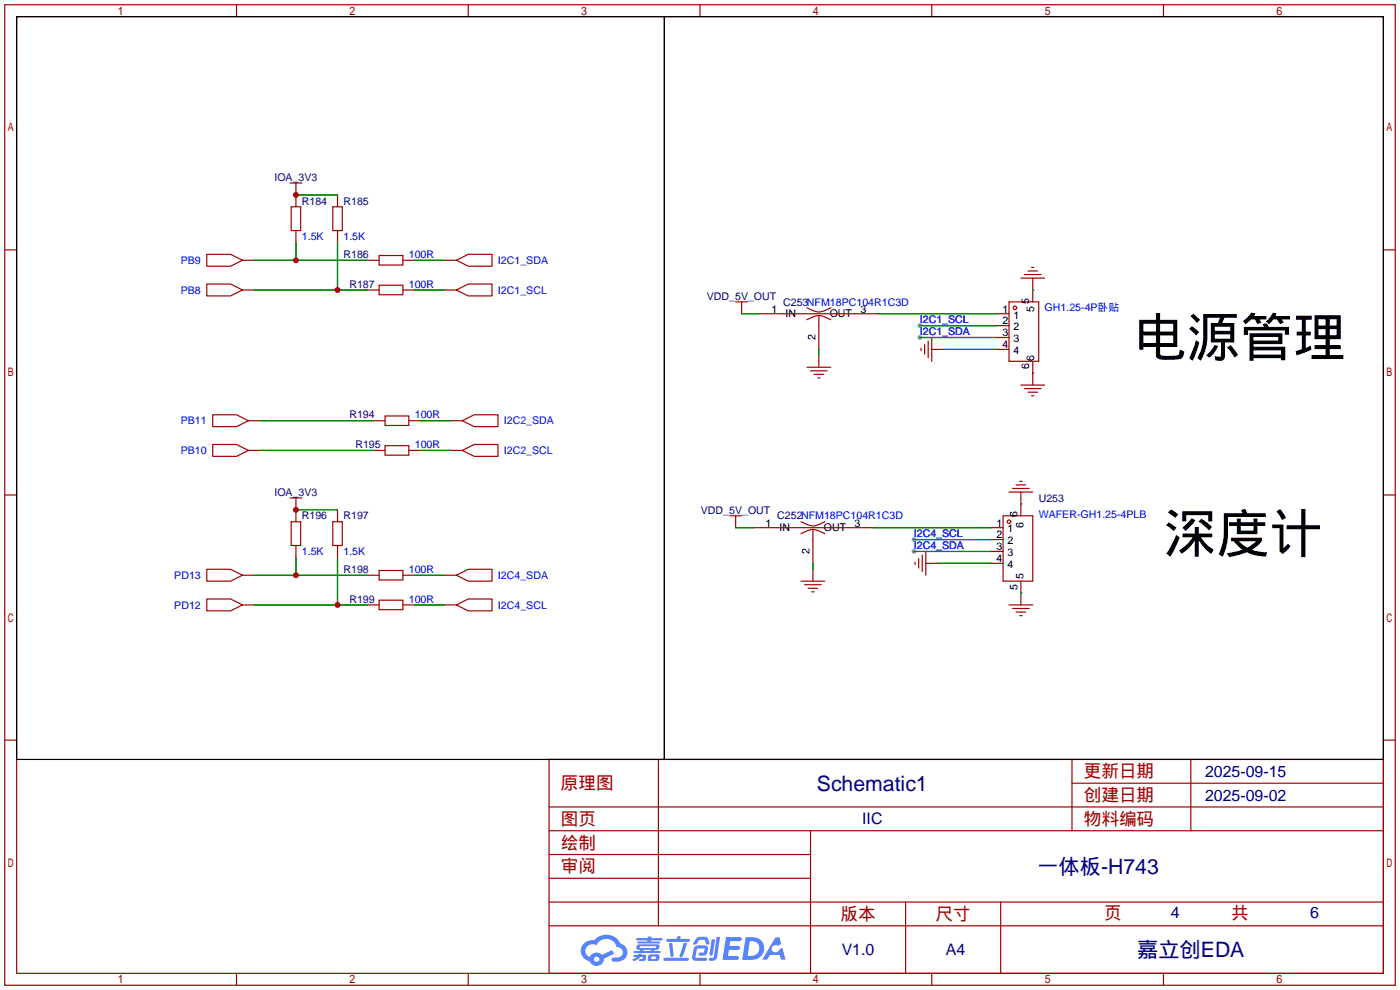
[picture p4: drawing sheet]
<svg xmlns="http://www.w3.org/2000/svg" width="299mm" height="212mm" viewBox="0 0 299 212" stroke-linecap="round" stroke-linejoin="round" font-family="sans-serif">
<g fill="#999">
<circle cx="195.3" cy="115.3" r=".51"/>
<circle cx="195.3" cy="117.9" r=".51"/>
<circle cx="196.6" cy="69.6" r=".51"/>
<circle cx="196.6" cy="72.1" r=".51"/>
</g>
<g fill="none" stroke="#a10000" stroke-width=".25">
<path d="M1 1h297.2v209.6h-297.2zM3.6 3.6h292.1v204.4h-292.1zM50.5 1v2.6M100.1 1v2.6M149.6 1v2.6M199.1 1v2.6M248.7 1v2.6M1 53.4h2.6M295.7 53.4h2.5M1 105.8h2.6M295.7 105.8h2.5M1 158.2h2.6"/>
<path d="M295.7 158.2h2.5M117.3 162.3h178.4v45.7h-178.4zM117.3 177.5h178.4M117.3 172.5h178.4M140.7 162.3v35.6M173.2 177.5v30.5M229.1 162.3v15.2M229.1 167.4h66.6M254.5 162.3v15.2M117.3 182.6h55.9M117.3 197.9h178.4M117.3 192.8h178.4"/>
<path d="M117.3 187.7h55.9M193.5 192.8v15.2M213.9 192.8v15.2M50.5 208v2.6M100.1 208v2.6M149.6 208v2.6M199.1 208v2.6M248.7 208v2.6"/>
</g>
<g fill="#5487ff">
<path d="M155.2 200.3h2.6a.48 .48 0 0 1 .7 .4 .48 .48 0 0 1-.6 .4h-1.8l-.2 1.1h1.9a.43 .43 0 0 1 .4 .4 .43 .43 0 0 1-.5 .4h-1.9l-.2 1.3h1.7a.45 .45 0 0 1 .5 .2 .45 .45 0 0 1-.1 .6h-3.3z"/>
<path d="M165.7 200.3h.9l.4 1.5-.8 .3a.84 .84 0 0 0-1.2 .3 .84 .84 0 0 0 .4 1.1 .84 .84 0 0 0 1.1-.4l.1-.2 .6-.3 .7 2.5h-1l-.2-1h-2.1l-.6 1h-1.1z"/>
<path d="M152.1 200.8h.7l-.5 3.1a.36 .36 0 0 1-.3 .3 .36 .36 0 0 1-.4-.3z"/>
<path d="M153.2 200.2h.7l-.6 4.3a1.13 1.13 0 0 1-1.8 .6l.2-.4h.7l.2-.2z"/>
<path d="M148.9 200.6l.6-.4h1a.77 .77 0 0 1 .9 .5l.3 1-.2 .2h-.5l-.3-.9-.2-.2-1 .1-.7 1-.6-.1-.1-.2z"/>
<path d="M148.4 202.4l.6-.3h1.7a.81 .81 0 0 1 .7 .5 .81 .81 0 0 1-.2 .8 .81 .81 0 0 1-.9 .8h-.7a.32 .32 0 0 1-.3-.3 .32 .32 0 0 1 .4-.3h.7l.2-.9-1.6 .1-.4 1.8 2.2 .1a.32 .32 0 0 1 .3 .4 .32 .32 0 0 1-.4 .2h-2.2l-.5-.3-.1-.5z"/>
<path d="M141.9 204.7h5a.33 .33 0 0 1 .3 .3 .33 .33 0 0 1-.3 .3h-4.9l-.2-.1z"/>
<path d="M146.1 201.5h.8l-.7 2a.98 .98 0 0 1-.7 1.1l-.3-.3z"/>
<path d="M143 201.6h.7l.3 2.5a.34 .34 0 0 1-.3 .4 .34 .34 0 0 1-.4-.3z"/>
<path d="M142.5 200.7h2.1l.3-.6h.6l-.1 .6h1.7a.32 .32 0 0 1 .4 .3 .32 .32 0 0 1-.4 .3h-4.5l-.2-.2z"/>
<path d="M135.5 204.1h.9l.1-.3h.6v.3h.8a.82 .82 0 0 1-.5 1.3h-.8v-.4l.7-.1 .1-.3a.68 .68 0 0 0-1 .4l-1.1 .4-.1-.4 .9-.5h-.7z"/>
<path d="M136 200.5h2.4l.1-.3h.7v.3h2.2l.2 .3-.2 .2h-2.3v.2h1.8l.2 .3-.2 .1h-4.5l-.1-.4h2l.1-.2h-2.3l-.1-.2z"/>
<path d="M159.4 200.3l-.8 4.9h1.7a2.5 2.5 0 0 0 3-2.5 2.5 2.5 0 0 0-3.1-2.4zM160.3 201.1a1.61 1.61 0 0 1 2 1.5 1.61 1.61 0 0 1-1.8 1.7h-.7z"/>
<path d="M136.2 202a.55 .55 0 0 0-.2 .8 .55 .55 0 0 0 .7 .2l.1 .3h-1.3v.3l5.4 .1 .3-.2-.2-.2h-1.2l.2-.3a.7 .7 0 0 0 .8-.3 .7 .7 0 0 0 0-.8l-4.2-.1zM136.8 202.3l3.3-.1 .1 .1-.2 .3h-3.2zM137.5 203h1.7l-.2 .3h-1.4z"/>
<path d="M138.6 204.2a1.05 1.05 0 0 0 0 1.2 2.91 2.91 0 0 0 2.2-.2 .98 .98 0 0 0 0-1.2h-1.6zM139.2 204.5l.9-.1 .1 .4-.2 .2-.8-.1z"/>
<path d="M124.9 201.6a2.23 2.23 0 0 0-.7 2.3 2.23 2.23 0 0 0 1.8 1.6 1.58 1.58 0 0 0 1.8 .9 1.58 1.58 0 0 0 1.3-1.5l2.2-1.1-.5-.7-2.1 1a1.65 1.65 0 0 0-2.7 .4 1.45 1.45 0 0 1-.8-1.9 1.45 1.45 0 0 1 2-.7l.3 .1a2.3 2.3 0 0 1 2.3-1.3 2.3 2.3 0 0 1 2 1.7 1.12 1.12 0 0 1 1.3 1 1.12 1.12 0 0 1-1.1 1.2h-.7a.45 .45 0 0 0-.6 .4 .45 .45 0 0 0 .5 .5 2.21 2.21 0 0 0 2.2-.5 2.21 2.21 0 0 0 .5-2.3 2.13 2.13 0 0 0-1.3-1.1 3.3 3.3 0 0 0-5.6-.7l-1.1 .1zM127 205a.57 .57 0 0 1 1.1 0 .57 .57 0 0 1-1.1 0z"/>
</g>
<g fill="none" stroke="#a10000" stroke-width=".25">
<path d="M62 39.1h2.5M63.2 39.1v5.1M44.2 54.4h5.1l2.5 1.2-2.5 1.3h-5.1zM51.8 55.6h2.6M62.2 44.2h2.1v5.1h-2.1zM63.2 49.3v2.5M71.1 44.2h2.1v5.1h-2.1zM72.1 41.7v2.5M72.1 49.3v2.5M78.5 55.6h2.5M81 54.6h5.1v2h-5.1zM86.1 55.6h2.5"/>
<path d="M95 55.6h2.5M97.5 55.6l2.6-1.2h5.1v2.5h-5.1zM218.2 59.4h5.1M218.9 58.7h3.6M219.7 57.9h2M220.5 57.2h.5M220.7 59.4v5.1M44.2 60.7h5.1l2.5 1.3-2.5 1.2h-5.1zM51.8 62h2.6M78.5 62h2.5M81 61h5.1v2h-5.1zM86.1 62h2.5"/>
<path d="M95 62h2.5M97.5 62l2.6-1.3h5.1v2.5h-5.1zM157.2 64.5h2.6M158.5 64.5v2.6M162.3 67.1h25.4M172.4 68.3l1.7-.7 .9-.2 .9 .2 1.6 .7M172.5 65.8l1.6 .7 .9 .2 .9-.2 1.7-.7M172.5 78.5h5M173.2 79.2h3.6M175 67.6v7.1M175 75.9v2.6M196.8 74.4v.5"/>
<path d="M197.6 73.7v2M198.4 72.9v3.6M199.1 74.7h2.6M199.1 72.1v5.1M213.1 74.7h2.5M213.1 67.1h2.5M213.1 69.6h2.5M213.1 72.1h2.5M215.6 64.5h6.4v12.7h-6.4zM220.7 77.2v5.1M45.5 88.6h5l2.6 1.3-2.6 1.3h-5zM45.5 95h5l2.6 1.3-2.6 1.2h-5z"/>
<path d="M53.1 89.9h2.5M53.1 96.3h2.5M79.8 89.9h2.5M79.8 96.3h2.5M82.3 88.9h5.1v2h-5.1zM82.3 95.2h5.1v2.1h-5.1zM87.4 89.9h2.5M87.4 96.3h2.5M96.3 89.9h2.5M96.3 96.3h2.5M98.8 89.9l2.5-1.3h5.1v2.6h-5.1zM98.8 96.3l2.5-1.3h5.1v2.5h-5.1z"/>
<path d="M174 80h2M174.8 80.8h.5M218.2 82.3h5.1M218.9 83.1h3.6M219.7 83.8h2M220.5 84.6h.5M62 106.4h2.5M62.2 111.5h2.1v5.1h-2.1zM63.2 106.4v5.1M63.2 116.6v2.5M71.1 111.5h2.1v5.1h-2.1zM72.1 109v2.5"/>
<path d="M72.1 116.6v2.5M156 110.2h2.5M157.2 110.2v2.6M161 112.8h25.4M171.2 114l1.6-.7 .9-.1 1 .1 1.6 .7M171.2 111.5l1.6 .7 .9 .2 1-.2 1.6-.7M173.7 113.3v7.1M196.3 119.4v2M197.1 118.6v3.6M197.9 117.9v5M211.8 112.8h2.6M211.8 115.3h2.6"/>
<path d="M211.8 117.9h2.6M214.4 110.2h6.3v14h-6.3zM215.6 105.2h5.1M216.4 104.4h3.6M217.2 103.6h2M217.9 102.9h.5M218.2 105.2v5M44.2 121.7h5.1l2.5 1.2-2.5 1.3h-5.1zM44.2 128h5.1l2.5 1.3-2.5 1.3h-5.1zM51.8 122.9h2.6M51.8 129.3h2.6M78.5 122.9h2.5"/>
<path d="M78.5 129.3h2.5M81 121.9h5.1v2.1h-5.1zM81 128.3h5.1v2h-5.1zM86.1 122.9h2.5M86.1 129.3h2.5M95 122.9h2.5M95 129.3h2.5M97.5 122.9l2.6-1.2h5.1v2.5h-5.1zM97.5 129.3l2.6-1.3h5.1v2.6h-5.1zM171.2 124.2h5.1M172 125h3.5M172.7 125.7h2.1"/>
<path d="M173.5 126.5h.5M173.7 121.7v2.5M195.6 120.1v.5M197.9 120.4h2.5M211.8 120.4h2.6M215.6 129.3h5.1M216.4 130h3.6M217.2 130.8h2M217.9 131.6h.5M218.2 124.2v5.1"/>
<circle cx="216.9" cy="65.8" r=".38"/>
<circle cx="215.6" cy="111.5" r=".38"/>
</g>
<g fill="none" stroke="#008700" stroke-width=".25">
<path d="M54.4 55.6h24.1M63.2 41.7h8.9M63.2 51.8v3.8M72.1 51.8v10.2M88.6 55.6h6.4M54.4 62h24.1M88.6 62h6.4M158.5 67.1h3.8M175 74.7v1.2M187.7 67.1h25.4M196.6 69.6h16.5M196.6 72.1h16.5"/>
<path d="M201.7 74.7h11.4M220.7 79.8h.1M220.7 62h.1M55.6 89.9h24.2M55.6 96.3h24.2M89.9 89.9h6.4M89.9 96.3h6.4M63.2 119.1v3.8M63.2 109h8.9M72.1 119.1v10.2M157.2 112.8h3.8M186.4 112.8h25.4"/>
<path d="M195.3 115.3h16.5M195.3 117.9h16.5M218.2 107.7h.1M54.4 122.9h24.1M54.4 129.3h24.1M88.6 122.9h6.4M88.6 129.3h6.4M173.7 120.4v1.3M200.4 120.4h11.4M218.2 126.7h.1"/>
</g>
<path d="M3.6 3.6h138.4v158.7h-138.4zM142 3.6h153.7v158.7h-153.7z" fill="none" stroke="#000" stroke-width=".25"/>
<g fill="#c00">
<circle cx="63.2" cy="41.7" r=".63"/>
<circle cx="63.2" cy="55.6" r=".63"/>
<circle cx="72.1" cy="62" r=".63"/>
<circle cx="63.2" cy="122.9" r=".63"/>
<circle cx="72.1" cy="129.3" r=".63"/>
<circle cx="63.2" cy="109" r=".63"/>
</g>
<g font-size="11.3">
<text x="242.3" y="76.1">电源管理</text>
<text x="248.7" y="118">深度计</text>
</g>
<g font-size="4.5" fill="#000080">
<text x="174.6" y="169">Schematic1</text>
<text x="221.7" y="186.7">一体板-H743</text>
<text x="243" y="204.5">嘉立创EDA</text>
</g>
<g font-size="3.8" fill="#a00000">
<text x="231.6" y="166.1">更新日期</text>
<text x="119.9" y="168.7">原理图</text>
<text x="231.6" y="171.2">创建日期</text>
<text x="119.9" y="176.3">图页</text>
<text x="231.6" y="176.3">物料编码</text>
<text x="119.9" y="181.4">绘制</text>
<text x="119.9" y="186.5">审阅</text>
<text x="179.6" y="196.6">版本</text>
<text x="199.9" y="196.6">尺寸</text>
<text x="236" y="196.4">页</text>
<text x="263.1" y="196.4">共</text>
</g>
<g font-size="3.4" fill="#000080">
<text x="257.6" y="166">2025-09-15</text>
<text x="257.6" y="171.1">2025-09-02</text>
<text x="184.3" y="176.2">IIC</text>
<text x="250.3" y="196.3">4</text>
<text x="280" y="196.3">6</text>
<text x="179.9" y="204.1">V1.0</text>
<text x="202.1" y="204.1">A4</text>
</g>
<g font-size="2.3" fill="#000080">
<text x="58.6" y="38.6">IOA_3V3</text>
<text x="64.5" y="43.7">R184</text>
<text x="73.4" y="43.7">R185</text>
<text x="73.4" y="55.1">R186</text>
<text x="74.7" y="61.5">R187</text>
<text x="151.1" y="64">VDD_5V_OUT</text>
<text x="167.4" y="65.3">C253NFM18PC104R1C3D</text>
<text x="74.7" y="89.4">R194</text>
<text x="75.9" y="95.8">R195</text>
<text x="58.6" y="105.9">IOA_3V3</text>
<text x="222" y="107.2">U253</text>
<text x="64.5" y="111">R196</text>
<text x="73.4" y="111">R197</text>
<text x="149.8" y="109.8">VDD_5V_OUT</text>
<text x="166.1" y="111">C252NFM18PC104R1C3D</text>
<text x="73.4" y="122.5">R198</text>
<text x="74.7" y="128.8">R199</text>
</g>
<g font-size="2.3" fill="#00f">
<text x="64.5" y="51.3">1.5K</text>
<text x="73.4" y="51.3">1.5K</text>
<text x="38.6" y="56.4">PB9</text>
<text x="87.4" y="55.1">100R</text>
<text x="106.4" y="56.4">I2C1_SDA</text>
<text x="38.6" y="62.8">PB8</text>
<text x="87.4" y="61.5">100R</text>
<text x="106.4" y="62.8">I2C1_SCL</text>
<text x="196.6" y="69.1">I2C1_SCL</text>
<text x="196.6" y="71.7">I2C1_SDA</text>
<text x="223.3" y="66.6">GH1.25-4P卧贴</text>
<text x="88.6" y="89.4">100R</text>
<text x="38.7" y="90.7">PB11</text>
<text x="88.6" y="95.8">100R</text>
<text x="107.7" y="90.7">I2C2_SDA</text>
<text x="38.7" y="97.1">PB10</text>
<text x="107.7" y="97.1">I2C2_SCL</text>
<text x="222" y="110.8">WAFER-GH1.25-4PLB</text>
<text x="64.5" y="118.6">1.5K</text>
<text x="73.4" y="118.6">1.5K</text>
<text x="195.3" y="114.8">I2C4_SCL</text>
<text x="195.3" y="117.4">I2C4_SDA</text>
<text x="37.3" y="123.7">PD13</text>
<text x="87.4" y="122.5">100R</text>
<text x="106.4" y="123.7">I2C4_SDA</text>
<text x="37.3" y="130.1">PD12</text>
<text x="87.4" y="128.8">100R</text>
<text x="106.4" y="130.1">I2C4_SCL</text>
</g>
<g font-size="2.3">
<text x="220" y="65" transform="rotate(-90 220 65)">5</text>
<text x="164.9" y="66.8">1</text>
<text x="167.9" y="67.8">IN</text>
<text x="177.3" y="67.8">OUT</text>
<text x="183.9" y="66.8">3</text>
<text x="214.3" y="66.8">1</text>
<text x="214.3" y="69.3">2</text>
<text x="214.3" y="71.9">3</text>
<text x="216.6" y="68.1">1</text>
<text x="216.6" y="70.6">2</text>
<text x="221" y="66.8" transform="rotate(-90 221 66.8)">5</text>
<text x="174.3" y="72.6" transform="rotate(-90 174.3 72.6)">2</text>
<text x="214.3" y="74.4">4</text>
<text x="216.6" y="73.2">3</text>
<text x="216.6" y="75.7">4</text>
<text x="221" y="77.2" transform="rotate(-90 221 77.2)">6</text>
<text x="220" y="79" transform="rotate(-90 220 79)">6</text>
<text x="163.6" y="112.5">1</text>
<text x="166.6" y="113.5">IN</text>
<text x="176.1" y="113.5">OUT</text>
<text x="182.6" y="112.5">3</text>
<text x="213" y="112.5">1</text>
<text x="215.3" y="113.8">1</text>
<text x="217.4" y="110.6" transform="rotate(-90 217.4 110.6)">6</text>
<text x="218.7" y="112.9" transform="rotate(-90 218.7 112.9)">6</text>
<text x="173" y="118.3" transform="rotate(-90 173 118.3)">2</text>
<text x="213" y="115.1">2</text>
<text x="213" y="117.6">3</text>
<text x="215.3" y="116.3">2</text>
<text x="215.3" y="118.9">3</text>
<text x="213" y="120.1">4</text>
<text x="215.3" y="121.4">4</text>
<text x="218.7" y="123.8" transform="rotate(-90 218.7 123.8)">5</text>
<text x="217.4" y="126.1" transform="rotate(-90 217.4 126.1)">5</text>
</g>
</svg>
